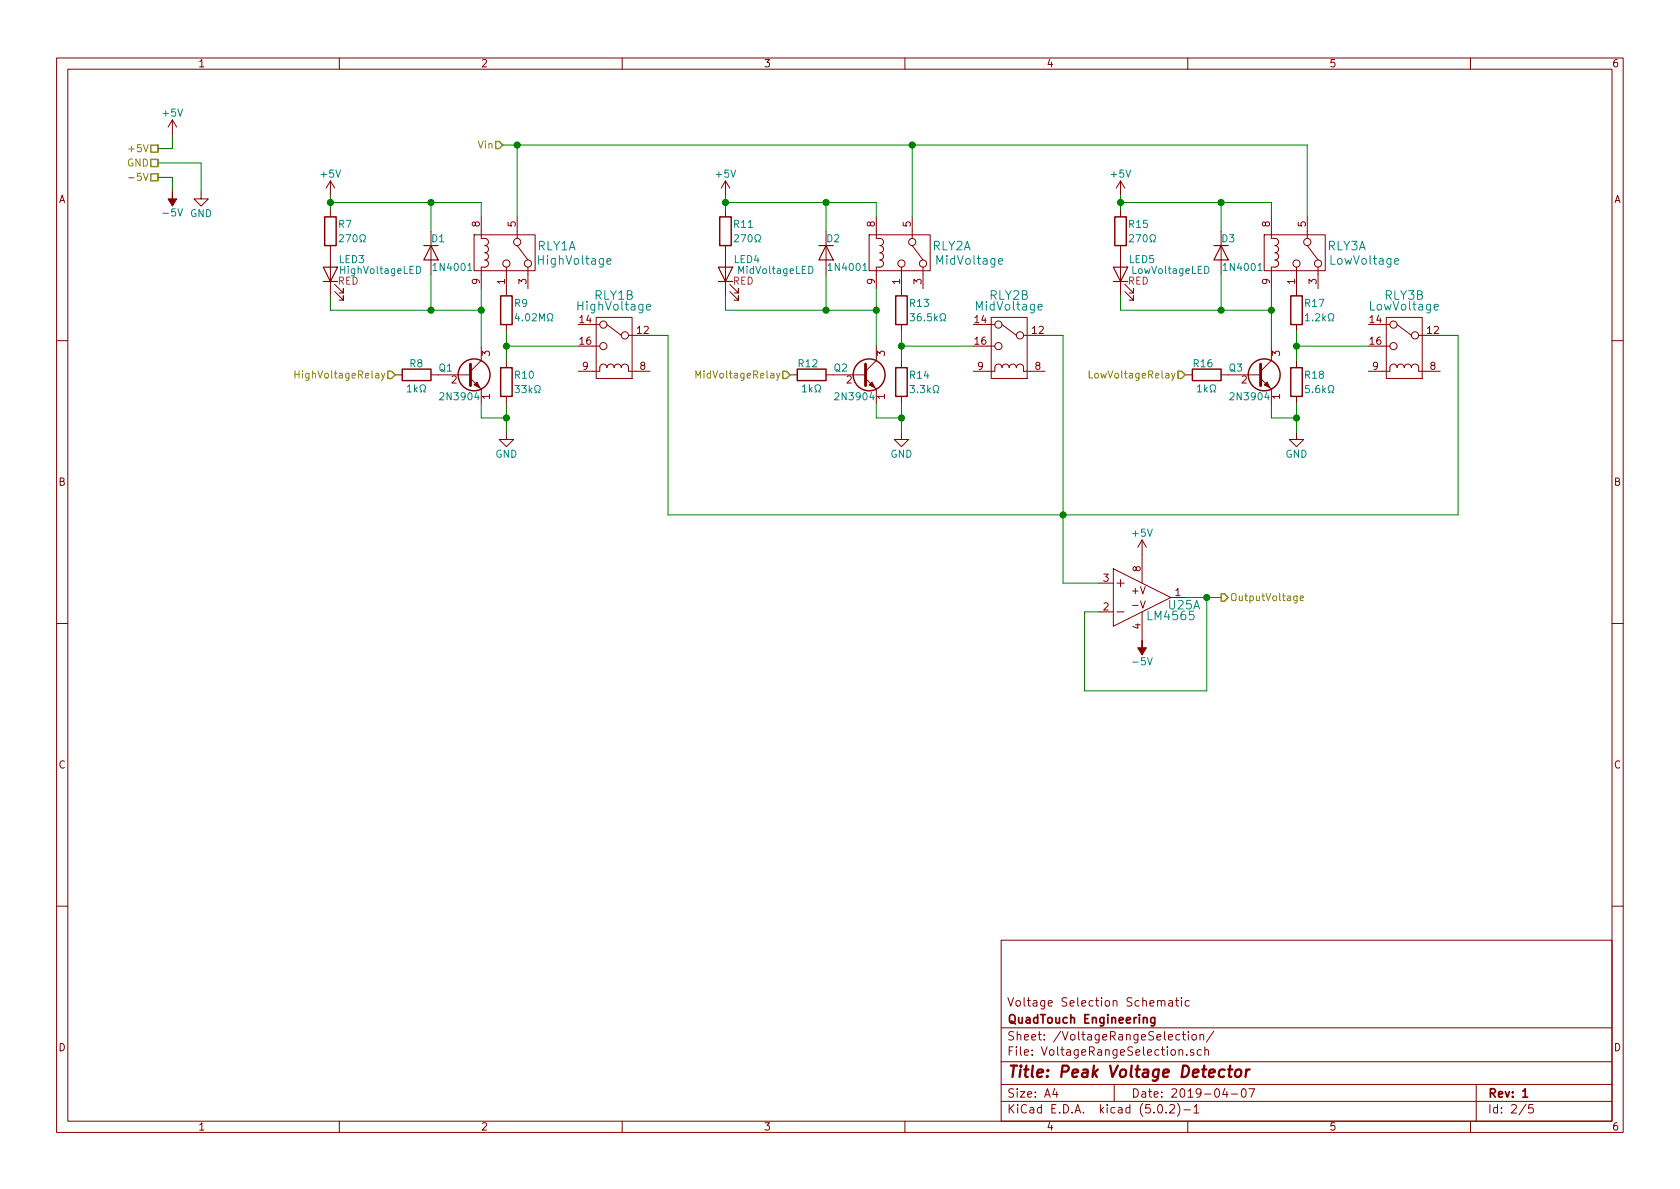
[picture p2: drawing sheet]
EESchema Schematic File Version 4
LIBS:Peak Voltage Detector Version2-cache
EELAYER 26 0
EELAYER END
$Descr A4 11693 8268
encoding utf-8
Sheet 2 5
Title "Peak Voltage Detector"
Date "2019-04-07"
Rev "1"
Comp "QuadTouch Engineering"
Comment1 "Voltage Selection Schematic"
Comment2 ""
Comment3 ""
Comment4 ""
$EndDescr
$Comp
L Device:R R?
U 1 1
P 3525 2150
AR Path="/5CA4C048" Ref="R?"  Part="1" 
AR Path="/5CA465A9/5CA4C048" Ref="R9"  Part="1" 
F 0 "R9" H 3575 2200 50  0000 L CNN
F 1 "4.02MΩ" H 3575 2100 50  0000 L CNN
F 2 "Resistors_SMD:R_0603_HandSoldering" V 3455 2150 50  0001 C CNN
F 3 "~" H 3525 2150 50  0001 C CNN
	1    3525 2150
	1    0    0    -1  
$EndComp
$Comp
L Device:R R?
U 1 1
P 3525 2650
AR Path="/5CA4C04F" Ref="R?"  Part="1" 
AR Path="/5CA465A9/5CA4C04F" Ref="R10"  Part="1" 
F 0 "R10" H 3575 2700 50  0000 L CNN
F 1 "33kΩ" H 3575 2600 50  0000 L CNN
F 2 "Resistors_SMD:R_0603_HandSoldering" V 3455 2650 50  0001 C CNN
F 3 "~" H 3525 2650 50  0001 C CNN
	1    3525 2650
	1    0    0    -1  
$EndComp
$Comp
L power:GND #PWR?
U 1 1
P 3525 3000
AR Path="/5CA4C056" Ref="#PWR?"  Part="1" 
AR Path="/5CA465A9/5CA4C056" Ref="#PWR0130"  Part="1" 
F 0 "#PWR0130" H 3525 2750 50  0001 C CNN
F 1 "GND" H 3525 2850 50  0000 C CNN
F 2 "" H 3525 3000 50  0001 C CNN
F 3 "" H 3525 3000 50  0001 C CNN
	1    3525 3000
	1    0    0    -1  
$EndComp
Wire Wire Line
	3525 2300 3525 2400
$Comp
L Peak-Voltage-Detector-Version2-rescue:Relay-Custom_Library RLY?
U 1 1
P 3450 1750
AR Path="/5CA4C087" Ref="RLY?"  Part="1" 
AR Path="/5CA465A9/5CA4C087" Ref="RLY1"  Part="1" 
F 0 "RLY1" H 3875 1800 60  0000 C CNN
F 1 "HighVoltage" H 4000 1700 60  0000 C CNN
F 2 "CustomFootprint:IC_PDIP_16pin" H 3450 1750 60  0001 C CNN
F 3 "" H 3450 1750 60  0000 C CNN
	1    3450 1750
	1    0    0    -1  
$EndComp
$Comp
L Peak-Voltage-Detector-Version2-rescue:Relay-Custom_Library RLY?
U 2 1
P 4275 2475
AR Path="/5CA4C0B3" Ref="RLY?"  Part="2" 
AR Path="/5CA465A9/5CA4C0B3" Ref="RLY1"  Part="2" 
F 0 "RLY1" V 4700 2475 60  0000 C CNN
F 1 "HighVoltage" V 4625 2475 60  0000 C CNN
F 2 "CustomFootprint:IC_PDIP_16pin" H 4275 2475 60  0001 C CNN
F 3 "" H 4275 2475 60  0000 C CNN
	2    4275 2475
	0    1    -1   0   
$EndComp
Wire Wire Line
	4025 2400 3525 2400
Connection ~ 3525 2400
Wire Wire Line
	3525 2400 3525 2500
$Comp
L Device:D D?
U 1 1
P 3000 1750
AR Path="/5CA4C0C6" Ref="D?"  Part="1" 
AR Path="/5CA465A9/5CA4C0C6" Ref="D1"  Part="1" 
F 0 "D1" V 2900 1800 50  0000 C CNN
F 1 "1N4001" V 3100 1900 50  0000 C CNN
F 2 "CustomFootprint:1N5818" H 3000 1750 50  0001 C CNN
F 3 "~" H 3000 1750 50  0001 C CNN
	1    3000 1750
	0    1    1    0   
$EndComp
$Comp
L Device:R R?
U 1 1
P 2900 2600
AR Path="/5CA4C0DE" Ref="R?"  Part="1" 
AR Path="/5CA465A9/5CA4C0DE" Ref="R8"  Part="1" 
F 0 "R8" V 2975 2550 50  0000 L CNN
F 1 "1kΩ" V 2800 2525 50  0000 L CNN
F 2 "Resistors_SMD:R_0603_HandSoldering" V 2830 2600 50  0001 C CNN
F 3 "~" H 2900 2600 50  0001 C CNN
	1    2900 2600
	0    -1   -1   0   
$EndComp
Text HLabel 2750 2600 0    50   Input ~ 0
HighVoltageRelay
Text HLabel 1100 1025 0    50   UnSpc ~ 0
+5V
Wire Wire Line
	1200 925  1200 1025
Wire Wire Line
	1200 1025 1100 1025
Text HLabel 1100 1125 0    50   UnSpc ~ 0
GND
$Comp
L power:GND #PWR?
U 1 1
P 1400 1325
AR Path="/5CA4DD8E" Ref="#PWR?"  Part="1" 
AR Path="/5CA465A9/5CA4DD8E" Ref="#PWR0131"  Part="1" 
F 0 "#PWR0131" H 1400 1075 50  0001 C CNN
F 1 "GND" H 1400 1175 50  0000 C CNN
F 2 "" H 1400 1325 50  0001 C CNN
F 3 "" H 1400 1325 50  0001 C CNN
	1    1400 1325
	1    0    0    -1  
$EndComp
Text HLabel 8500 4150 2    50   Output ~ 0
OutputVoltage
Text HLabel 3500 1000 0    50   Input ~ 0
Vin
$Comp
L power:+5V #PWR0132
U 1 1
P 2300 1350
F 0 "#PWR0132" H 2300 1200 50  0001 C CNN
F 1 "+5V" H 2300 1500 50  0000 C CNN
F 2 "" H 2300 1350 50  0001 C CNN
F 3 "" H 2300 1350 50  0001 C CNN
	1    2300 1350
	1    0    0    -1  
$EndComp
$Comp
L power:+5V #PWR0133
U 1 1
P 1200 925
F 0 "#PWR0133" H 1200 775 50  0001 C CNN
F 1 "+5V" H 1200 1075 50  0000 C CNN
F 2 "" H 1200 925 50  0001 C CNN
F 3 "" H 1200 925 50  0001 C CNN
	1    1200 925 
	1    0    0    -1  
$EndComp
Wire Wire Line
	1100 1125 1400 1125
Text HLabel 1100 1225 0    50   UnSpc ~ 0
-5V
Wire Wire Line
	1200 1325 1200 1225
Wire Wire Line
	1200 1225 1100 1225
Wire Wire Line
	1400 1125 1400 1325
$Comp
L power:-5V #PWR0134
U 1 1
P 1200 1325
F 0 "#PWR0134" H 1200 1425 50  0001 C CNN
F 1 "-5V" H 1200 1475 50  0000 C CNN
F 2 "" H 1200 1325 50  0001 C CNN
F 3 "" H 1200 1325 50  0001 C CNN
	1    1200 1325
	-1   0    0    1   
$EndComp
$Comp
L power:-5V #PWR0135
U 1 1
P 7950 4450
F 0 "#PWR0135" H 7950 4550 50  0001 C CNN
F 1 "-5V" H 7950 4600 50  0000 C CNN
F 2 "" H 7950 4450 50  0001 C CNN
F 3 "" H 7950 4450 50  0001 C CNN
	1    7950 4450
	-1   0    0    1   
$EndComp
$Comp
L power:+5V #PWR0136
U 1 1
P 7950 3850
F 0 "#PWR0136" H 7950 3700 50  0001 C CNN
F 1 "+5V" H 7950 4000 50  0000 C CNN
F 2 "" H 7950 3850 50  0001 C CNN
F 3 "" H 7950 3850 50  0001 C CNN
	1    7950 3850
	1    0    0    -1  
$EndComp
Wire Wire Line
	8400 4800 8400 4150
Wire Wire Line
	8500 4150 8400 4150
Connection ~ 8400 4150
$Comp
L Device:LED LED?
U 1 1
P 2300 1900
AR Path="/5CABF435" Ref="LED?"  Part="1" 
AR Path="/5CA465A9/5CABF435" Ref="LED3"  Part="1" 
F 0 "LED3" V 2400 1750 50  0000 C CNN
F 1 "HighVoltageLED" V 2325 1550 50  0000 C CNN
F 2 "LEDs:LED_D5.0mm_FlatTop" H 2300 1900 50  0001 C CNN
F 3 "~" H 2300 1900 50  0001 C CNN
F 4 "RED" V 2250 1775 50  0000 C CNN "Colour"
	1    2300 1900
	0    -1   -1   0   
$EndComp
$Comp
L Device:R R?
U 1 1
P 2300 1600
AR Path="/5CAC588C" Ref="R?"  Part="1" 
AR Path="/5CA465A9/5CAC588C" Ref="R7"  Part="1" 
F 0 "R7" H 2350 1650 50  0000 L CNN
F 1 "270Ω" H 2350 1550 50  0000 L CNN
F 2 "Resistors_SMD:R_0603_HandSoldering" V 2230 1600 50  0001 C CNN
F 3 "~" H 2300 1600 50  0001 C CNN
	1    2300 1600
	1    0    0    -1  
$EndComp
Wire Wire Line
	2300 1350 2300 1400
Wire Wire Line
	2300 1400 3000 1400
Wire Wire Line
	3350 1400 3350 1500
Connection ~ 2300 1400
Wire Wire Line
	2300 1400 2300 1450
Wire Wire Line
	3000 1600 3000 1400
Connection ~ 3000 1400
Wire Wire Line
	3000 1400 3350 1400
$Comp
L Transistor_BJT:2N3904 Q?
U 1 1
P 3250 2600
AR Path="/5CA4C0D1" Ref="Q?"  Part="1" 
AR Path="/5CA465A9/5CA4C0D1" Ref="Q1"  Part="1" 
F 0 "Q1" H 3050 2650 50  0000 L CNN
F 1 "2N3904" H 3050 2450 50  0000 L CNN
F 2 "TO_SOT_Packages_THT:TO-92_Inline_Narrow_Oval" H 3450 2525 50  0001 L CIN
F 3 "https://www.fairchildsemi.com/datasheets/2N/2N3904.pdf" H 3250 2600 50  0001 L CNN
	1    3250 2600
	1    0    0    -1  
$EndComp
Wire Wire Line
	3525 3000 3525 2900
Wire Wire Line
	3525 2900 3350 2900
Wire Wire Line
	3350 2900 3350 2800
Connection ~ 3525 2900
Wire Wire Line
	3525 2900 3525 2800
Wire Wire Line
	3350 2400 3350 2150
Wire Wire Line
	2300 2050 2300 2150
Wire Wire Line
	2300 2150 3000 2150
Connection ~ 3350 2150
Wire Wire Line
	3350 2150 3350 2000
Wire Wire Line
	3000 1900 3000 2150
Connection ~ 3000 2150
Wire Wire Line
	3000 2150 3350 2150
$Comp
L Device:R R?
U 1 1
P 6275 2150
AR Path="/5CAE9CEA" Ref="R?"  Part="1" 
AR Path="/5CA465A9/5CAE9CEA" Ref="R13"  Part="1" 
F 0 "R13" H 6325 2200 50  0000 L CNN
F 1 "36.5kΩ" H 6325 2100 50  0000 L CNN
F 2 "Resistors_SMD:R_0603_HandSoldering" V 6205 2150 50  0001 C CNN
F 3 "~" H 6275 2150 50  0001 C CNN
	1    6275 2150
	1    0    0    -1  
$EndComp
$Comp
L Device:R R?
U 1 1
P 6275 2650
AR Path="/5CAE9CF0" Ref="R?"  Part="1" 
AR Path="/5CA465A9/5CAE9CF0" Ref="R14"  Part="1" 
F 0 "R14" H 6325 2700 50  0000 L CNN
F 1 "3.3kΩ" H 6325 2600 50  0000 L CNN
F 2 "Resistors_SMD:R_0603_HandSoldering" V 6205 2650 50  0001 C CNN
F 3 "~" H 6275 2650 50  0001 C CNN
	1    6275 2650
	1    0    0    -1  
$EndComp
$Comp
L power:GND #PWR?
U 1 1
P 6275 3000
AR Path="/5CAE9CF6" Ref="#PWR?"  Part="1" 
AR Path="/5CA465A9/5CAE9CF6" Ref="#PWR0137"  Part="1" 
F 0 "#PWR0137" H 6275 2750 50  0001 C CNN
F 1 "GND" H 6275 2850 50  0000 C CNN
F 2 "" H 6275 3000 50  0001 C CNN
F 3 "" H 6275 3000 50  0001 C CNN
	1    6275 3000
	1    0    0    -1  
$EndComp
Wire Wire Line
	6275 2300 6275 2400
$Comp
L Peak-Voltage-Detector-Version2-rescue:Relay-Custom_Library RLY?
U 1 1
P 6200 1750
AR Path="/5CAE9CFD" Ref="RLY?"  Part="1" 
AR Path="/5CA465A9/5CAE9CFD" Ref="RLY2"  Part="1" 
F 0 "RLY2" H 6625 1800 60  0000 C CNN
F 1 "MidVoltage" H 6750 1700 60  0000 C CNN
F 2 "CustomFootprint:IC_PDIP_16pin" H 6200 1750 60  0001 C CNN
F 3 "" H 6200 1750 60  0000 C CNN
	1    6200 1750
	1    0    0    -1  
$EndComp
$Comp
L Peak-Voltage-Detector-Version2-rescue:Relay-Custom_Library RLY?
U 2 1
P 7025 2475
AR Path="/5CAE9D03" Ref="RLY?"  Part="2" 
AR Path="/5CA465A9/5CAE9D03" Ref="RLY2"  Part="2" 
F 0 "RLY2" V 7450 2475 60  0000 C CNN
F 1 "MidVoltage" V 7375 2475 60  0000 C CNN
F 2 "CustomFootprint:IC_PDIP_16pin" H 7025 2475 60  0001 C CNN
F 3 "" H 7025 2475 60  0000 C CNN
	2    7025 2475
	0    1    -1   0   
$EndComp
Wire Wire Line
	6775 2400 6275 2400
Connection ~ 6275 2400
Wire Wire Line
	6275 2400 6275 2500
$Comp
L Device:D D?
U 1 1
P 5750 1750
AR Path="/5CAE9D0C" Ref="D?"  Part="1" 
AR Path="/5CA465A9/5CAE9D0C" Ref="D2"  Part="1" 
F 0 "D2" V 5650 1800 50  0000 C CNN
F 1 "1N4001" V 5850 1900 50  0000 C CNN
F 2 "CustomFootprint:1N5818" H 5750 1750 50  0001 C CNN
F 3 "~" H 5750 1750 50  0001 C CNN
	1    5750 1750
	0    1    1    0   
$EndComp
$Comp
L Device:R R?
U 1 1
P 5650 2600
AR Path="/5CAE9D12" Ref="R?"  Part="1" 
AR Path="/5CA465A9/5CAE9D12" Ref="R12"  Part="1" 
F 0 "R12" V 5725 2550 50  0000 L CNN
F 1 "1kΩ" V 5550 2525 50  0000 L CNN
F 2 "Resistors_SMD:R_0603_HandSoldering" V 5580 2600 50  0001 C CNN
F 3 "~" H 5650 2600 50  0001 C CNN
	1    5650 2600
	0    -1   -1   0   
$EndComp
$Comp
L power:+5V #PWR0138
U 1 1
P 5050 1350
F 0 "#PWR0138" H 5050 1200 50  0001 C CNN
F 1 "+5V" H 5050 1500 50  0000 C CNN
F 2 "" H 5050 1350 50  0001 C CNN
F 3 "" H 5050 1350 50  0001 C CNN
	1    5050 1350
	1    0    0    -1  
$EndComp
$Comp
L Device:LED LED?
U 1 1
P 5050 1900
AR Path="/5CAE9D20" Ref="LED?"  Part="1" 
AR Path="/5CA465A9/5CAE9D20" Ref="LED4"  Part="1" 
F 0 "LED4" V 5150 1750 50  0000 C CNN
F 1 "MidVoltageLED" V 5075 1550 50  0000 C CNN
F 2 "LEDs:LED_D5.0mm_FlatTop" H 5050 1900 50  0001 C CNN
F 3 "~" H 5050 1900 50  0001 C CNN
F 4 "RED" V 5000 1775 50  0000 C CNN "Colour"
	1    5050 1900
	0    -1   -1   0   
$EndComp
$Comp
L Device:R R?
U 1 1
P 5050 1600
AR Path="/5CAE9D26" Ref="R?"  Part="1" 
AR Path="/5CA465A9/5CAE9D26" Ref="R11"  Part="1" 
F 0 "R11" H 5100 1650 50  0000 L CNN
F 1 "270Ω" H 5100 1550 50  0000 L CNN
F 2 "Resistors_SMD:R_0603_HandSoldering" V 4980 1600 50  0001 C CNN
F 3 "~" H 5050 1600 50  0001 C CNN
	1    5050 1600
	1    0    0    -1  
$EndComp
Wire Wire Line
	5050 1350 5050 1400
Wire Wire Line
	5050 1400 5750 1400
Wire Wire Line
	6100 1400 6100 1500
Connection ~ 5050 1400
Wire Wire Line
	5050 1400 5050 1450
Wire Wire Line
	5750 1600 5750 1400
Connection ~ 5750 1400
Wire Wire Line
	5750 1400 6100 1400
$Comp
L Transistor_BJT:2N3904 Q?
U 1 1
P 6000 2600
AR Path="/5CAE9D34" Ref="Q?"  Part="1" 
AR Path="/5CA465A9/5CAE9D34" Ref="Q2"  Part="1" 
F 0 "Q2" H 5800 2650 50  0000 L CNN
F 1 "2N3904" H 5800 2450 50  0000 L CNN
F 2 "TO_SOT_Packages_THT:TO-92_Inline_Narrow_Oval" H 6200 2525 50  0001 L CIN
F 3 "https://www.fairchildsemi.com/datasheets/2N/2N3904.pdf" H 6000 2600 50  0001 L CNN
	1    6000 2600
	1    0    0    -1  
$EndComp
Wire Wire Line
	6275 3000 6275 2900
Wire Wire Line
	6275 2900 6100 2900
Wire Wire Line
	6100 2900 6100 2800
Connection ~ 6275 2900
Wire Wire Line
	6275 2900 6275 2800
Wire Wire Line
	6100 2400 6100 2150
Wire Wire Line
	5050 2050 5050 2150
Wire Wire Line
	5050 2150 5750 2150
Connection ~ 6100 2150
Wire Wire Line
	6100 2150 6100 2000
Wire Wire Line
	5750 1900 5750 2150
Connection ~ 5750 2150
Wire Wire Line
	5750 2150 6100 2150
$Comp
L Device:R R?
U 1 1
P 9025 2150
AR Path="/5CAEFC71" Ref="R?"  Part="1" 
AR Path="/5CA465A9/5CAEFC71" Ref="R17"  Part="1" 
F 0 "R17" H 9075 2200 50  0000 L CNN
F 1 "1.2kΩ" H 9075 2100 50  0000 L CNN
F 2 "Resistors_SMD:R_0603_HandSoldering" V 8955 2150 50  0001 C CNN
F 3 "~" H 9025 2150 50  0001 C CNN
	1    9025 2150
	1    0    0    -1  
$EndComp
$Comp
L Device:R R?
U 1 1
P 9025 2650
AR Path="/5CAEFC77" Ref="R?"  Part="1" 
AR Path="/5CA465A9/5CAEFC77" Ref="R18"  Part="1" 
F 0 "R18" H 9075 2700 50  0000 L CNN
F 1 "5.6kΩ" H 9075 2600 50  0000 L CNN
F 2 "Resistors_SMD:R_0603_HandSoldering" V 8955 2650 50  0001 C CNN
F 3 "~" H 9025 2650 50  0001 C CNN
	1    9025 2650
	1    0    0    -1  
$EndComp
$Comp
L power:GND #PWR?
U 1 1
P 9025 3000
AR Path="/5CAEFC7D" Ref="#PWR?"  Part="1" 
AR Path="/5CA465A9/5CAEFC7D" Ref="#PWR0139"  Part="1" 
F 0 "#PWR0139" H 9025 2750 50  0001 C CNN
F 1 "GND" H 9025 2850 50  0000 C CNN
F 2 "" H 9025 3000 50  0001 C CNN
F 3 "" H 9025 3000 50  0001 C CNN
	1    9025 3000
	1    0    0    -1  
$EndComp
Wire Wire Line
	9025 2300 9025 2400
$Comp
L Peak-Voltage-Detector-Version2-rescue:Relay-Custom_Library RLY?
U 1 1
P 8950 1750
AR Path="/5CAEFC84" Ref="RLY?"  Part="1" 
AR Path="/5CA465A9/5CAEFC84" Ref="RLY3"  Part="1" 
F 0 "RLY3" H 9375 1800 60  0000 C CNN
F 1 "LowVoltage" H 9500 1700 60  0000 C CNN
F 2 "CustomFootprint:IC_PDIP_16pin" H 8950 1750 60  0001 C CNN
F 3 "" H 8950 1750 60  0000 C CNN
	1    8950 1750
	1    0    0    -1  
$EndComp
$Comp
L Peak-Voltage-Detector-Version2-rescue:Relay-Custom_Library RLY?
U 2 1
P 9775 2475
AR Path="/5CAEFC8A" Ref="RLY?"  Part="2" 
AR Path="/5CA465A9/5CAEFC8A" Ref="RLY3"  Part="2" 
F 0 "RLY3" V 10200 2475 60  0000 C CNN
F 1 "LowVoltage" V 10125 2475 60  0000 C CNN
F 2 "CustomFootprint:IC_PDIP_16pin" H 9775 2475 60  0001 C CNN
F 3 "" H 9775 2475 60  0000 C CNN
	2    9775 2475
	0    1    -1   0   
$EndComp
Wire Wire Line
	9525 2400 9025 2400
Connection ~ 9025 2400
Wire Wire Line
	9025 2400 9025 2500
$Comp
L Device:D D?
U 1 1
P 8500 1750
AR Path="/5CAEFC93" Ref="D?"  Part="1" 
AR Path="/5CA465A9/5CAEFC93" Ref="D3"  Part="1" 
F 0 "D3" V 8400 1800 50  0000 C CNN
F 1 "1N4001" V 8600 1900 50  0000 C CNN
F 2 "CustomFootprint:1N5818" H 8500 1750 50  0001 C CNN
F 3 "~" H 8500 1750 50  0001 C CNN
	1    8500 1750
	0    1    1    0   
$EndComp
$Comp
L Device:R R?
U 1 1
P 8400 2600
AR Path="/5CAEFC99" Ref="R?"  Part="1" 
AR Path="/5CA465A9/5CAEFC99" Ref="R16"  Part="1" 
F 0 "R16" V 8475 2550 50  0000 L CNN
F 1 "1kΩ" V 8300 2525 50  0000 L CNN
F 2 "Resistors_SMD:R_0603_HandSoldering" V 8330 2600 50  0001 C CNN
F 3 "~" H 8400 2600 50  0001 C CNN
	1    8400 2600
	0    -1   -1   0   
$EndComp
$Comp
L power:+5V #PWR0140
U 1 1
P 7800 1350
F 0 "#PWR0140" H 7800 1200 50  0001 C CNN
F 1 "+5V" H 7800 1500 50  0000 C CNN
F 2 "" H 7800 1350 50  0001 C CNN
F 3 "" H 7800 1350 50  0001 C CNN
	1    7800 1350
	1    0    0    -1  
$EndComp
$Comp
L Device:LED LED?
U 1 1
P 7800 1900
AR Path="/5CAEFCA7" Ref="LED?"  Part="1" 
AR Path="/5CA465A9/5CAEFCA7" Ref="LED5"  Part="1" 
F 0 "LED5" V 7900 1750 50  0000 C CNN
F 1 "LowVoltageLED" V 7825 1550 50  0000 C CNN
F 2 "LEDs:LED_D5.0mm_FlatTop" H 7800 1900 50  0001 C CNN
F 3 "~" H 7800 1900 50  0001 C CNN
F 4 "RED" V 7750 1775 50  0000 C CNN "Colour"
	1    7800 1900
	0    -1   -1   0   
$EndComp
$Comp
L Device:R R?
U 1 1
P 7800 1600
AR Path="/5CAEFCAD" Ref="R?"  Part="1" 
AR Path="/5CA465A9/5CAEFCAD" Ref="R15"  Part="1" 
F 0 "R15" H 7850 1650 50  0000 L CNN
F 1 "270Ω" H 7850 1550 50  0000 L CNN
F 2 "Resistors_SMD:R_0603_HandSoldering" V 7730 1600 50  0001 C CNN
F 3 "~" H 7800 1600 50  0001 C CNN
	1    7800 1600
	1    0    0    -1  
$EndComp
Wire Wire Line
	7800 1350 7800 1400
Wire Wire Line
	7800 1400 8500 1400
Wire Wire Line
	8850 1400 8850 1500
Connection ~ 7800 1400
Wire Wire Line
	7800 1400 7800 1450
Wire Wire Line
	8500 1600 8500 1400
Connection ~ 8500 1400
Wire Wire Line
	8500 1400 8850 1400
$Comp
L Transistor_BJT:2N3904 Q?
U 1 1
P 8750 2600
AR Path="/5CAEFCBB" Ref="Q?"  Part="1" 
AR Path="/5CA465A9/5CAEFCBB" Ref="Q3"  Part="1" 
F 0 "Q3" H 8550 2650 50  0000 L CNN
F 1 "2N3904" H 8550 2450 50  0000 L CNN
F 2 "TO_SOT_Packages_THT:TO-92_Inline_Narrow_Oval" H 8950 2525 50  0001 L CIN
F 3 "https://www.fairchildsemi.com/datasheets/2N/2N3904.pdf" H 8750 2600 50  0001 L CNN
	1    8750 2600
	1    0    0    -1  
$EndComp
Wire Wire Line
	9025 3000 9025 2900
Wire Wire Line
	9025 2900 8850 2900
Wire Wire Line
	8850 2900 8850 2800
Connection ~ 9025 2900
Wire Wire Line
	9025 2900 9025 2800
Wire Wire Line
	8850 2400 8850 2150
Wire Wire Line
	7800 2050 7800 2150
Wire Wire Line
	7800 2150 8500 2150
Wire Wire Line
	8500 1900 8500 2150
Connection ~ 8500 2150
Wire Wire Line
	8500 2150 8850 2150
Text HLabel 5500 2600 0    50   Input ~ 0
MidVoltageRelay
Text HLabel 8250 2600 0    50   Input ~ 0
LowVoltageRelay
Wire Wire Line
	4525 2325 4650 2325
Wire Wire Line
	4650 2325 4650 3575
Wire Wire Line
	7275 2325 7400 2325
Wire Wire Line
	7400 2325 7400 3575
Wire Wire Line
	10025 2325 10150 2325
Wire Wire Line
	10150 2325 10150 3575
Wire Wire Line
	4650 3575 7400 3575
Wire Wire Line
	7400 3575 10150 3575
Connection ~ 7400 3575
Wire Wire Line
	3600 1500 3600 1000
Wire Wire Line
	3600 1000 6350 1000
Wire Wire Line
	9100 1000 9100 1500
Wire Wire Line
	6350 1000 6350 1500
Connection ~ 6350 1000
Wire Wire Line
	6350 1000 9100 1000
Wire Wire Line
	3500 1000 3600 1000
Connection ~ 3600 1000
Wire Wire Line
	7650 4050 7400 4050
Wire Wire Line
	7400 3575 7400 4050
$Comp
L Custom_Library:LM358 U25
U 1 1
P 7950 4150
F 0 "U25" H 8125 4100 60  0000 L CNN
F 1 "LM4565" H 7975 4025 60  0000 L CNN
F 2 "Housings_SSOP:TSSOP-8_4.4x3mm_Pitch0.65mm" H 7950 4150 60  0001 C CNN
F 3 "" H 7950 4150 60  0000 C CNN
	1    7950 4150
	1    0    0    -1  
$EndComp
Wire Wire Line
	8250 4150 8400 4150
Wire Wire Line
	8400 4800 7550 4800
Wire Wire Line
	7550 4800 7550 4250
Wire Wire Line
	7550 4250 7650 4250
Wire Wire Line
	8850 2000 8850 2150
Connection ~ 8850 2150
$EndSCHEMATC
